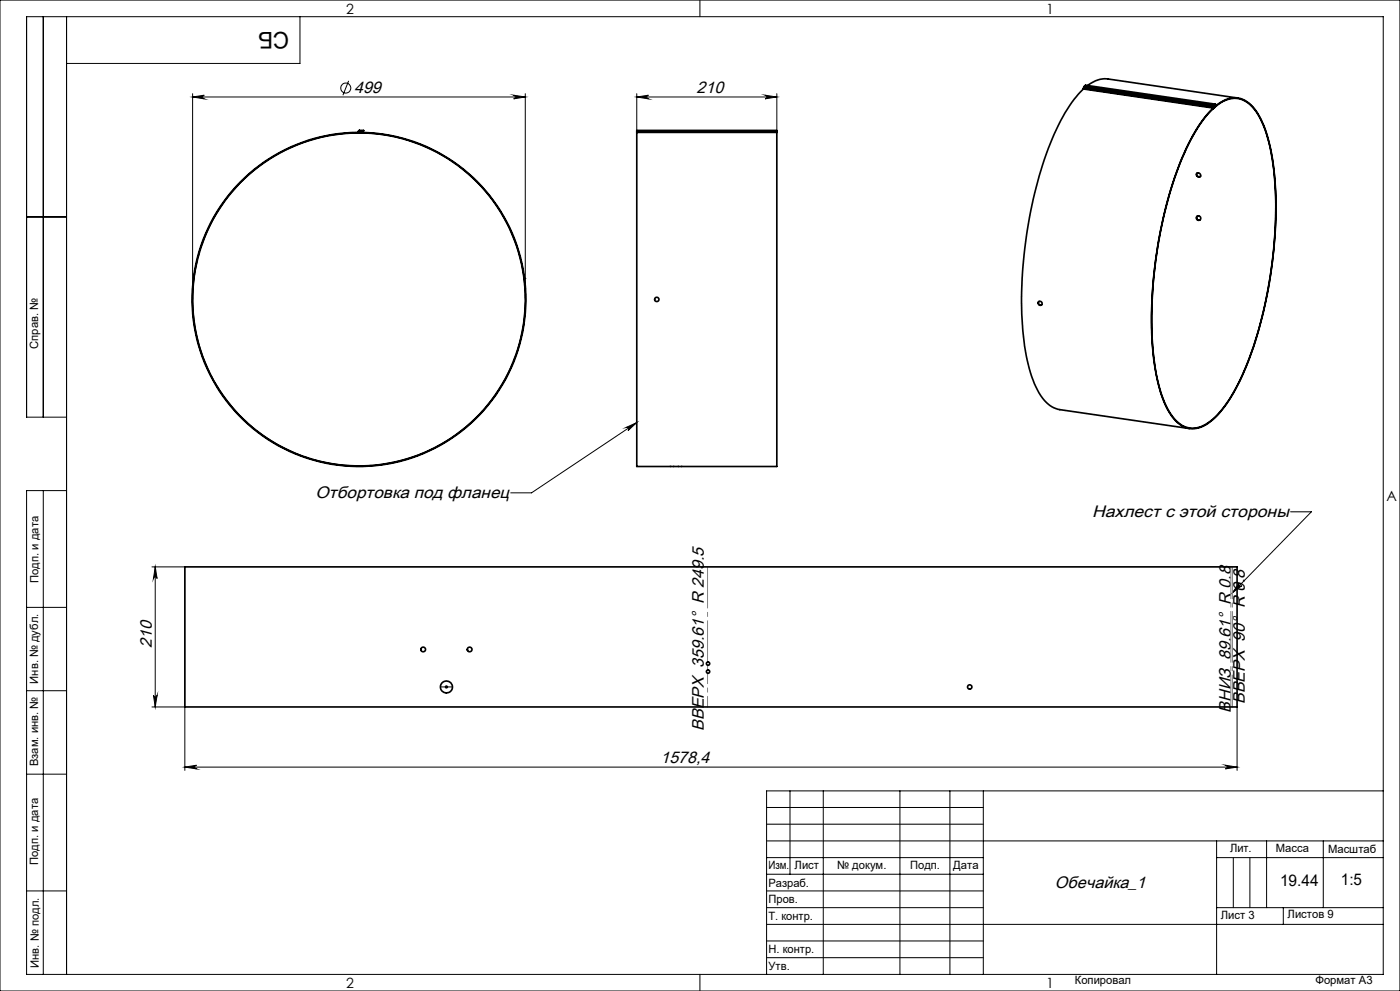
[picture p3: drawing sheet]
<svg xmlns="http://www.w3.org/2000/svg" width="420mm" height="297mm" viewBox="0 0 420 297" stroke-linecap="round" stroke-linejoin="round" font-family="sans-serif">
<g fill="none" stroke="#000" stroke-width=".3">
<path d="M0 0h420v297h-420zM13 5v120M20 5v287M90 5v14h-70M210 0v5M57.8 29.1l3.5-.6a.55 .55 0 0 0-.5 .6 .55 .55 0 0 0 .5 .5zM57.8 28.1v61.6M57.8 29.1h99.8M104.6 24.2l-1.7 4.3M154.1 28.5l3.5 .6-3.5 .5a.55 .55 0 0 0 .5-.5 .55 .55 0 0 0-.5-.6zM157.6 28.1v61.6M191 29.1h42"/>
<path d="M191 28.1v11M191 29.1l3.5-.6a.55 .55 0 0 0-.5 .6 .55 .55 0 0 0 .5 .5zM229.5 28.5l3.5 .6-3.5 .5a.55 .55 0 0 0 .6-.5 .55 .55 0 0 0-.6-.6zM233 28.1v11M8 65h12M20 125h-12v-120h407v287h-407v-145h12M187.8 128.1l3.2-1.5-2.6 2.4a.55 .55 0 0 0 .2-.7 .55 .55 0 0 0-.8-.2zM191 126.6l-31.5 21.1h-6.3M13 147v145M387.2 153.4h6.2l-23.7 24.3M45.6 169.9h9.8M46.6 169.9v42"/>
<path d="M46.6 169.9l.5 3.5a.55 .55 0 0 0-.5-.5 .55 .55 0 0 0-.6 .5zM371.8 174.8a.54 .54 0 0 0 0 .7 .54 .54 0 0 0 .7 0l-2.8 2.2zM8 182h12M8 207h12M45.6 211.9h9.9v19M46 208.4a.55 .55 0 0 0 .6 .5 .55 .55 0 0 0 .5-.5l-.5 3.5zM133.4 205.9h1M133.6 205.5l.7 .7M133.9 205.4v1M134.3 205.5l-.7 .7M371.1 211.9v19M8 232h12"/>
<path d="M55.5 229.9l3.4-.6a.55 .55 0 0 0-.5 .6 .55 .55 0 0 0 .5 .5zM55.5 229.9h315.6M237 237v25M247 237v55M270 237v55M285 237v55M295 237v55M367.6 229.3l3.5 .6-3.5 .5a.55 .55 0 0 0 .5-.5 .55 .55 0 0 0-.5-.6zM415 237h-185v55M230 257h65M230 242h65M230 247h65"/>
<path d="M230 252h185M365 252v40M365 257h50M370 257v15M375 257v15M380 252v20M397 252v20M8 267h12M230 262h65M230 267h65M230 272h65M230 277h185"/>
<path d="M365 272h50M385 272v5M210 292v5M230 282h65M230 287h65"/>
<circle cx="103.7" cy="26.4" r="1.51"/>
</g>
<path d="M155.4 75.1a49.9 49.9 0 0 0-83.6-20 49.9 49.9 0 0 0 23 82.8 49.9 49.9 0 0 0 61.3-60.2l-.7-2.6" fill="none" stroke="#000" stroke-width=".35" stroke-dasharray="15.2 1.3 1.3 1.3" stroke-dashoffset="3.3" stroke-linecap="butt"/>
<path d="M132.1 205.9h3.7" fill="none" stroke="#000" stroke-width=".3" stroke-dasharray="15.2 1.3 1.3 1.3"/>
<path d="M369.3 211.9v-42M369.7 211.9v-42" fill="none" stroke="#808080" stroke-width=".3" stroke-dasharray="15.2 1.3 1.3 1.3" stroke-dashoffset="5.7"/>
<path d="M212.3 211.9v-10.2" fill="none" stroke="#808080" stroke-width=".3" stroke-dasharray="15.2 1.3 1.3 1.3" stroke-dashoffset="12.1"/>
<path d="M212.3 200.8v-1.5" fill="none" stroke="#808080" stroke-width=".3" stroke-dasharray="15.2 1.3 1.3 1.3"/>
<path d="M212.3 198.4v-28.5" fill="none" stroke="#808080" stroke-width=".3" stroke-dasharray="15.2 1.3 1.3 1.3" stroke-dashoffset="2.9"/>
<g fill="#000">
<path d="M187.8 128.1l3.2-1.5-2.6 2.4a.55 .55 0 0 0 .2-.7 .55 .55 0 0 0-.8-.2zM371.8 174.8a.54 .54 0 0 0 0 .7 .54 .54 0 0 0 .7 0l-2.8 2.2z"/>
<path d="M57.8 29.1l3.5-.6a.55 .55 0 0 0-.5 .6 .55 .55 0 0 0 .5 .5zM154.1 28.5l3.5 .6-3.5 .5a.55 .55 0 0 0 .5-.5 .55 .55 0 0 0-.5-.6z"/>
<path d="M229.5 28.5l3.5 .6-3.5 .5a.55 .55 0 0 0 .6-.5 .55 .55 0 0 0-.6-.6zM191 29.1l3.5-.6a.55 .55 0 0 0-.5 .6 .55 .55 0 0 0 .5 .5zM367.6 229.3l3.5 .6-3.5 .5a.55 .55 0 0 0 .5-.5 .55 .55 0 0 0-.5-.6zM55.5 229.9l3.4-.6a.55 .55 0 0 0-.5 .6 .55 .55 0 0 0 .5 .5z"/>
<path d="M46.6 169.9l.5 3.5a.55 .55 0 0 0-.5-.5 .55 .55 0 0 0-.6 .5zM46 208.4a.55 .55 0 0 0 .6 .5 .55 .55 0 0 0 .5-.5l-.5 3.5z"/>
</g>
<g fill="none" stroke="#000" stroke-width=".5">
<path d="M107.4 39.7a50.1 50.1 0 0 0-43.6 74.2 50.1 50.1 0 0 0 86 2.9 50.1 50.1 0 0 0-38.4-77l-3.7-.1a50 50 0 0 1 49.3 57.8 50 50 0 0 1-64.8 39.7 49.9 49.9 0 0 1-33.8-55.1 49.9 49.9 0 0 1 49-42.2M107.4 39.7v.2M107.5 39.5l-.1 .2M107.5 39.5h.2M107.5 39.4h.2M107.5 39.4v.1M107.7 39.5l-.3 .4M107.7 39.4v.1M107.8 39.1l-.3 .3M107.8 39.2l-.1 .2M107.8 39.1v.1M107.8 39.1h1.3l-1.3 .1"/>
<path d="M191 39.7v100.1h42v-100.1M191 39.5v.2M191 39.4v-.3h42v.3M191 39.5h42M191 39.4h42M191 39.7h42M191 39.4v.1M233 39.5v.2M233 39.4v.1M325 26.7a48.1 48.1 0 0 0-10.5 17.9 131.3 131.3 0 0 0-7.1 59.1 33.9 33.9 0 0 0 5.8 16.2 7.8 7.8 0 0 0 4.7 2.9l39 5.6M325 26.7l39 5.7M325.1 26.5l-.1 .2"/>
<path d="M325.1 26.4l38.9 5.7M325.1 26.5l38.9 5.7M325.1 26.4v.1M325.2 26l-.1 .4M325.2 26l39 5.6M325.2 26l.4-.5 39 5.7M326.3 25.6a8.3 8.3 0 0 1 6.1-1.9l38.9 5.7M364 32.4v.1M364 32.2v.2M364 32.1v.1M364.1 32.4h.1M364.1 32.2a8.3 8.3 0 0 1 8.8-2.4 13.5 13.5 0 0 1 6.3 7.9 78.3 78.3 0 0 1 3.5 30.1 128.6 128.6 0 0 1-10.7 46.3 31.7 31.7 0 0 1-10.3 13.2 7.1 7.1 0 0 1-10.1-2.4 35.4 35.4 0 0 1-5.2-15.5 129.3 129.3 0 0 1 9.4-64.9 38.5 38.5 0 0 1 8.2-12.1"/>
<path d="M364.1 32.2h.1M364.1 32.4a8.3 8.3 0 0 1 8.8-2.5 13.6 13.6 0 0 1 6.2 8 76.1 76.1 0 0 1 3.5 29.9 125.1 125.1 0 0 1-11.3 47.4 29 29 0 0 1-9.6 12 7.1 7.1 0 0 1-10-2.4 38.7 38.7 0 0 1-5.7-18.5 129.1 129.1 0 0 1 9.9-61.7 39.6 39.6 0 0 1 8.1-12.1M364.1 32.1l-.1 .4M364.1 32v.1M364.1 32.2v.2M364.1 32l-.1 .1M364.1 32.1l-.1 .1M364.2 31.6l-.2 .5M364.2 31.8l-.1 .2M364.2 31.6v.2M364.6 31.2l-.4 .4M364.6 31.2l-.4 .6"/>
<path d="M359.1 51.9a.72 .72 0 0 0 .2 .9 .72 .72 0 0 0 .9 0M359.3 64.7a.69 .69 0 0 0-.2 .9 .69 .69 0 0 0 .9 .3M157.4 83.5h.1M311.7 90.3a.64 .64 0 0 0 0 .9 .64 .64 0 0 0 .8 .1M55.5 169.9h315.6v42h-315.6zM126.3 194.7v.2M140.2 194.6l.1 .3"/>
<circle cx="359.6" cy="52.5" r=".65"/>
<circle cx="359.6" cy="65.4" r=".67"/>
<circle cx="197" cy="89.7" r=".65"/>
<circle cx="312" cy="90.9" r=".62"/>
<circle cx="127" cy="194.6" r=".7"/>
<circle cx="140.9" cy="194.6" r=".7"/>
<circle cx="212.4" cy="198.9" r=".49"/>
<circle cx="133.9" cy="205.9" r="1.8"/>
<circle cx="212.4" cy="201.3" r=".49"/>
<circle cx="290.9" cy="205.9" r=".65"/>
</g>
<text font-size="6.9" x="86.8" y="9.5" transform="rotate(-180 86.8 9.5)">СБ</text>
<g font-size="5">
<text x="106.2" y="28">499</text>
<text x="209" y="28">210</text>
<text x="94.7" y="149.3">Отбортовка под фланец</text>
<text x="327.6" y="155.1">Нахлест с этой стороны</text>
<text x="45.5" y="194.3" transform="rotate(-90 45.5 194.3)">210</text>
<text x="369.3" y="213.6" transform="rotate(-90 369.3 213.6)">ВНИЗ 89.61° R 0.8</text>
<text x="373.4" y="211" transform="rotate(-90 373.4 211)">ВВЕРХ 90° R 0.8</text>
<text x="211.2" y="219" transform="rotate(-90 211.2 219)">ВВЕРХ 359.61° R 249.5</text>
<text x="198.1" y="228.8">1578,4</text>
<text x="316.5" y="266.1">Обечайка_1</text>
</g>
<g font-size="4.8">
<text x="384" y="265.6">19.44</text>
<text x="402.3" y="265.3">1:5</text>
</g>
<g font-size="4.2">
<text x="103.8" y="4.2">2</text>
<text x="313.8" y="4.2">1</text>
<text x="415.9" y="150.2">A</text>
<text x="103.8" y="296.2">2</text>
<text x="313.8" y="296.2">1</text>
</g>
<g font-size="3.4">
<text x="11.5" y="104.5" transform="rotate(-90 11.5 104.5)">Справ. №</text>
<text x="11.6" y="174.7" transform="rotate(-90 11.6 174.7)">Подп. и дата</text>
<text x="11.4" y="204.9" transform="rotate(-90 11.4 204.9)">Инв. № дубл.</text>
<text x="11.4" y="229.6" transform="rotate(-90 11.4 229.6)">Взам. инв. №</text>
<text x="369" y="255.5">Лит.</text>
<text x="382.8" y="255.5">Масса</text>
<text x="398.4" y="255.6">Масштаб</text>
<text x="11.4" y="259.2" transform="rotate(-90 11.4 259.2)">Подп. и дата</text>
<text x="230.5" y="260.5">Изм.</text>
<text x="238.4" y="260.4">Лист</text>
<text x="251.1" y="260.4">№ докум.</text>
<text x="273" y="260.4">Подп.</text>
<text x="286" y="260.4">Дата</text>
<text x="230.5" y="265.7">Разраб.</text>
<text x="230.5" y="275.7">Т. контр.</text>
<text x="230.6" y="270.7">Пров.</text>
<text x="366.2" y="275.3">Лист 3</text>
<text x="386.3" y="275.2">Листов 9</text>
<text x="230.6" y="285.7">Н. контр.</text>
<text x="11.6" y="290" transform="rotate(-90 11.6 290)">Инв. № подл.</text>
<text x="230.6" y="290.7">Утв.</text>
<text x="322.5" y="295">Копировал</text>
<text x="394.6" y="295">Формат А3</text>
</g>
</svg>
